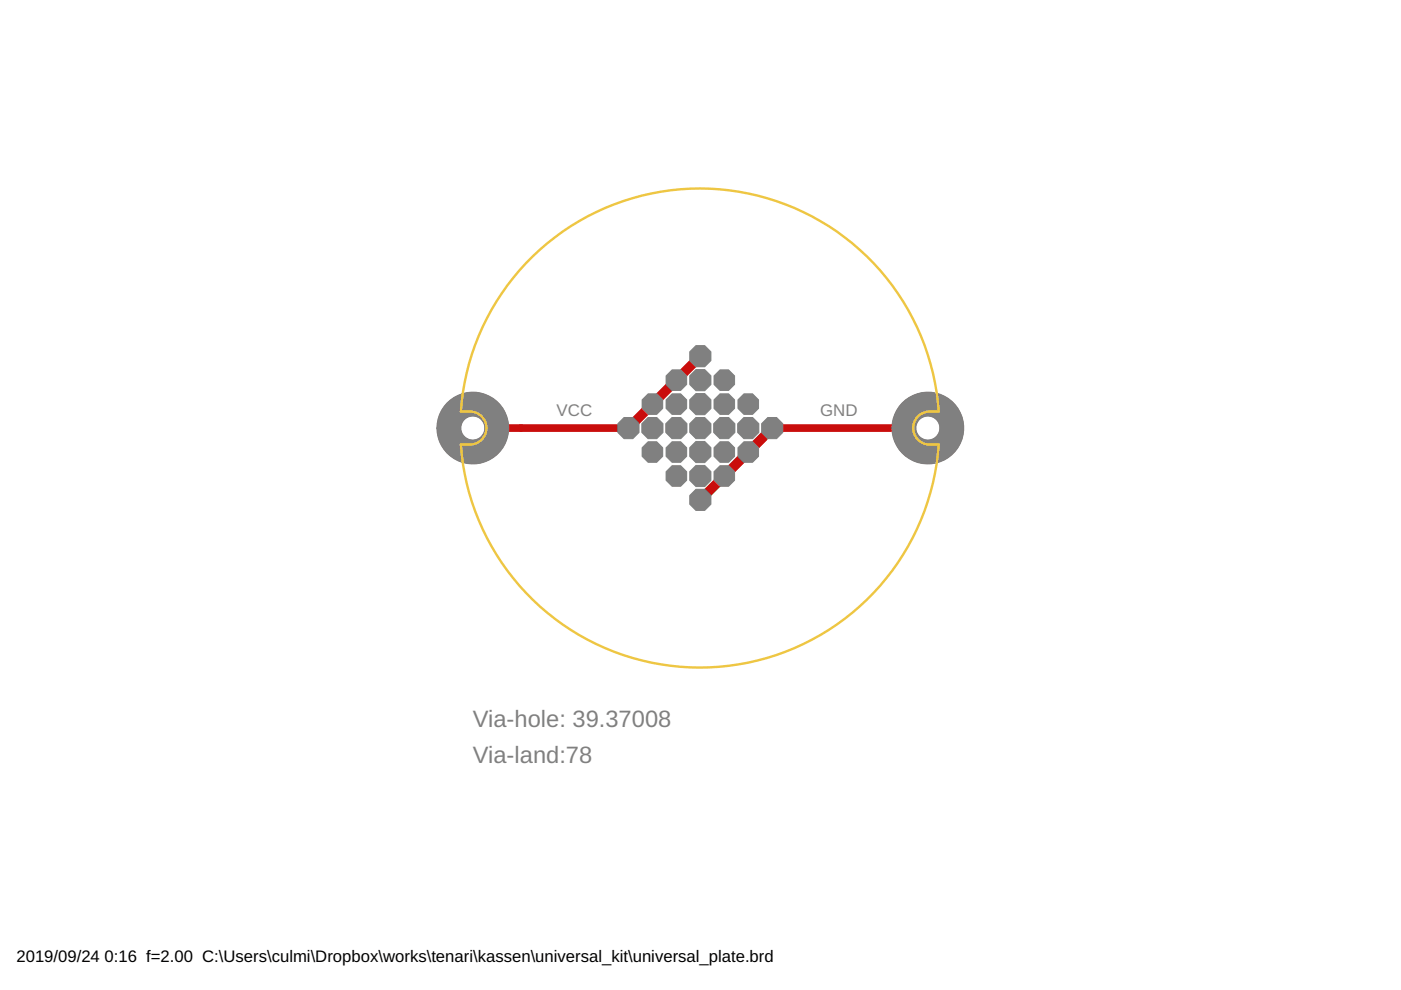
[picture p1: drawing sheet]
<svg xmlns="http://www.w3.org/2000/svg" width="297mm" height="210mm" viewBox="0 0 297 210" stroke-linecap="round" stroke-linejoin="round" font-family="sans-serif">
<circle cx="163.7" cy="90.8" r="2.2" fill="#0dab76" stroke="#0dab76" stroke-width=".21"/>
<circle cx="163.7" cy="90.8" r=".99" fill="#fff" stroke="#000" stroke-width=".21"/>
<circle cx="158.6" cy="95.8" r="2.15" fill="#0dab76" stroke="#0dab76" stroke-width=".21"/>
<circle cx="158.6" cy="95.8" r=".99" fill="#fff" stroke="#000" stroke-width=".21"/>
<circle cx="153.6" cy="100.9" r="2.15" fill="#0dab76" stroke="#0dab76" stroke-width=".21"/>
<circle cx="153.6" cy="100.9" r=".99" fill="#fff" stroke="#000" stroke-width=".21"/>
<circle cx="148.5" cy="106" r="2.2" fill="#0dab76" stroke="#0dab76" stroke-width=".21"/>
<circle cx="148.5" cy="106" r=".99" fill="#fff" stroke="#000" stroke-width=".21"/>
<circle cx="158.6" cy="90.8" r="2.2" fill="#0dab76" stroke="#0dab76" stroke-width=".21"/>
<circle cx="158.6" cy="90.8" r=".99" fill="#fff" stroke="#000" stroke-width=".21"/>
<circle cx="153.6" cy="90.8" r="2.2" fill="#0dab76" stroke="#0dab76" stroke-width=".21"/>
<circle cx="153.6" cy="90.8" r=".99" fill="#fff" stroke="#000" stroke-width=".21"/>
<circle cx="148.5" cy="90.8" r="2.2" fill="#0dab76" stroke="#0dab76" stroke-width=".21"/>
<circle cx="148.5" cy="90.8" r=".99" fill="#fff" stroke="#000" stroke-width=".21"/>
<circle cx="143.4" cy="90.8" r="2.2" fill="#0dab76" stroke="#0dab76" stroke-width=".21"/>
<circle cx="143.4" cy="90.8" r=".99" fill="#fff" stroke="#000" stroke-width=".21"/>
<circle cx="138.3" cy="90.8" r="2.2" fill="#0dab76" stroke="#0dab76" stroke-width=".21"/>
<circle cx="138.3" cy="90.8" r=".99" fill="#fff" stroke="#000" stroke-width=".21"/>
<circle cx="133.2" cy="90.8" r="2.2" fill="#0dab76" stroke="#0dab76" stroke-width=".21"/>
<circle cx="133.2" cy="90.8" r=".99" fill="#fff" stroke="#000" stroke-width=".21"/>
<circle cx="138.3" cy="85.7" r="2.15" fill="#0dab76" stroke="#0dab76" stroke-width=".21"/>
<circle cx="138.3" cy="85.7" r=".99" fill="#fff" stroke="#000" stroke-width=".21"/>
<circle cx="143.4" cy="80.6" r="2.15" fill="#0dab76" stroke="#0dab76" stroke-width=".21"/>
<circle cx="143.4" cy="80.6" r=".99" fill="#fff" stroke="#000" stroke-width=".21"/>
<circle cx="148.5" cy="75.5" r="2.2" fill="#0dab76" stroke="#0dab76" stroke-width=".21"/>
<circle cx="148.5" cy="75.5" r=".99" fill="#fff" stroke="#000" stroke-width=".21"/>
<circle cx="148.5" cy="95.8" r="2.2" fill="#0dab76" stroke="#0dab76" stroke-width=".21"/>
<circle cx="148.5" cy="95.8" r=".99" fill="#fff" stroke="#000" stroke-width=".21"/>
<circle cx="148.5" cy="85.7" r="2.2" fill="#0dab76" stroke="#0dab76" stroke-width=".21"/>
<circle cx="148.5" cy="85.7" r=".99" fill="#fff" stroke="#000" stroke-width=".21"/>
<circle cx="148.5" cy="80.6" r="2.2" fill="#0dab76" stroke="#0dab76" stroke-width=".21"/>
<circle cx="148.5" cy="80.6" r=".99" fill="#fff" stroke="#000" stroke-width=".21"/>
<circle cx="148.5" cy="100.9" r="2.2" fill="#0dab76" stroke="#0dab76" stroke-width=".21"/>
<circle cx="148.5" cy="100.9" r=".99" fill="#fff" stroke="#000" stroke-width=".21"/>
<circle cx="143.4" cy="85.7" r="2.15" fill="#0dab76" stroke="#0dab76" stroke-width=".21"/>
<circle cx="143.4" cy="85.7" r=".99" fill="#fff" stroke="#000" stroke-width=".21"/>
<circle cx="153.6" cy="80.6" r="2.15" fill="#0dab76" stroke="#0dab76" stroke-width=".21"/>
<circle cx="153.6" cy="80.6" r=".99" fill="#fff" stroke="#000" stroke-width=".21"/>
<circle cx="153.6" cy="85.7" r="2.15" fill="#0dab76" stroke="#0dab76" stroke-width=".21"/>
<circle cx="153.6" cy="85.7" r=".99" fill="#fff" stroke="#000" stroke-width=".21"/>
<circle cx="158.6" cy="85.7" r="2.15" fill="#0dab76" stroke="#0dab76" stroke-width=".21"/>
<circle cx="158.6" cy="85.7" r=".99" fill="#fff" stroke="#000" stroke-width=".21"/>
<circle cx="153.6" cy="95.8" r="2.15" fill="#0dab76" stroke="#0dab76" stroke-width=".21"/>
<circle cx="153.6" cy="95.8" r=".99" fill="#fff" stroke="#000" stroke-width=".21"/>
<circle cx="143.4" cy="100.9" r="2.15" fill="#0dab76" stroke="#0dab76" stroke-width=".21"/>
<circle cx="143.4" cy="100.9" r=".99" fill="#fff" stroke="#000" stroke-width=".21"/>
<circle cx="143.4" cy="95.8" r="2.15" fill="#0dab76" stroke="#0dab76" stroke-width=".21"/>
<circle cx="143.4" cy="95.8" r=".99" fill="#fff" stroke="#000" stroke-width=".21"/>
<circle cx="138.3" cy="95.8" r="2.15" fill="#0dab76" stroke="#0dab76" stroke-width=".21"/>
<circle cx="138.3" cy="95.8" r=".99" fill="#fff" stroke="#000" stroke-width=".21"/>
<path d="M148.5 75.5l-15.3 15.3M163.7 90.8l-15.2 15.2" fill="none" stroke="#c90d0c" stroke-width="2"/>
<g fill="none" stroke="#c90d0c" stroke-width="5.1">
<circle cx="100.2" cy="90.8" r="5.1"/>
<circle cx="196.7" cy="90.8" r="5.1"/>
</g>
<path d="M105.3 90.8h27.9M105.7 93.4v.1M106.2 92.3l-.5 1.1M106.2 88.1l-1.5-1.5 1.5 1.5v4.8l-.5 .5M163.7 90.8h27.9" fill="none" stroke="#c90d0c" stroke-width="1.6"/>
<circle cx="163.7" cy="90.8" r="2.2" fill="#0dab76" stroke="#0dab76" stroke-width=".21"/>
<circle cx="163.7" cy="90.8" r=".99" fill="#fff" stroke="#000" stroke-width=".21"/>
<circle cx="158.6" cy="95.8" r="2.15" fill="#0dab76" stroke="#0dab76" stroke-width=".21"/>
<circle cx="158.6" cy="95.8" r=".99" fill="#fff" stroke="#000" stroke-width=".21"/>
<circle cx="153.6" cy="100.9" r="2.15" fill="#0dab76" stroke="#0dab76" stroke-width=".21"/>
<circle cx="153.6" cy="100.9" r=".99" fill="#fff" stroke="#000" stroke-width=".21"/>
<circle cx="148.5" cy="106" r="2.2" fill="#0dab76" stroke="#0dab76" stroke-width=".21"/>
<circle cx="148.5" cy="106" r=".99" fill="#fff" stroke="#000" stroke-width=".21"/>
<circle cx="158.6" cy="90.8" r="2.2" fill="#0dab76" stroke="#0dab76" stroke-width=".21"/>
<circle cx="158.6" cy="90.8" r=".99" fill="#fff" stroke="#000" stroke-width=".21"/>
<circle cx="153.6" cy="90.8" r="2.2" fill="#0dab76" stroke="#0dab76" stroke-width=".21"/>
<circle cx="153.6" cy="90.8" r=".99" fill="#fff" stroke="#000" stroke-width=".21"/>
<circle cx="148.5" cy="90.8" r="2.2" fill="#0dab76" stroke="#0dab76" stroke-width=".21"/>
<circle cx="148.5" cy="90.8" r=".99" fill="#fff" stroke="#000" stroke-width=".21"/>
<circle cx="143.4" cy="90.8" r="2.2" fill="#0dab76" stroke="#0dab76" stroke-width=".21"/>
<circle cx="143.4" cy="90.8" r=".99" fill="#fff" stroke="#000" stroke-width=".21"/>
<circle cx="138.3" cy="90.8" r="2.2" fill="#0dab76" stroke="#0dab76" stroke-width=".21"/>
<circle cx="138.3" cy="90.8" r=".99" fill="#fff" stroke="#000" stroke-width=".21"/>
<circle cx="133.2" cy="90.8" r="2.2" fill="#0dab76" stroke="#0dab76" stroke-width=".21"/>
<circle cx="133.2" cy="90.8" r=".99" fill="#fff" stroke="#000" stroke-width=".21"/>
<circle cx="138.3" cy="85.7" r="2.15" fill="#0dab76" stroke="#0dab76" stroke-width=".21"/>
<circle cx="138.3" cy="85.7" r=".99" fill="#fff" stroke="#000" stroke-width=".21"/>
<circle cx="143.4" cy="80.6" r="2.15" fill="#0dab76" stroke="#0dab76" stroke-width=".21"/>
<circle cx="143.4" cy="80.6" r=".99" fill="#fff" stroke="#000" stroke-width=".21"/>
<circle cx="148.5" cy="75.5" r="2.2" fill="#0dab76" stroke="#0dab76" stroke-width=".21"/>
<circle cx="148.5" cy="75.5" r=".99" fill="#fff" stroke="#000" stroke-width=".21"/>
<circle cx="148.5" cy="95.8" r="2.2" fill="#0dab76" stroke="#0dab76" stroke-width=".21"/>
<circle cx="148.5" cy="95.8" r=".99" fill="#fff" stroke="#000" stroke-width=".21"/>
<circle cx="148.5" cy="85.7" r="2.2" fill="#0dab76" stroke="#0dab76" stroke-width=".21"/>
<circle cx="148.5" cy="85.7" r=".99" fill="#fff" stroke="#000" stroke-width=".21"/>
<circle cx="148.5" cy="80.6" r="2.2" fill="#0dab76" stroke="#0dab76" stroke-width=".21"/>
<circle cx="148.5" cy="80.6" r=".99" fill="#fff" stroke="#000" stroke-width=".21"/>
<circle cx="148.5" cy="100.9" r="2.2" fill="#0dab76" stroke="#0dab76" stroke-width=".21"/>
<circle cx="148.5" cy="100.9" r=".99" fill="#fff" stroke="#000" stroke-width=".21"/>
<circle cx="143.4" cy="85.7" r="2.15" fill="#0dab76" stroke="#0dab76" stroke-width=".21"/>
<circle cx="143.4" cy="85.7" r=".99" fill="#fff" stroke="#000" stroke-width=".21"/>
<circle cx="153.6" cy="80.6" r="2.15" fill="#0dab76" stroke="#0dab76" stroke-width=".21"/>
<circle cx="153.6" cy="80.6" r=".99" fill="#fff" stroke="#000" stroke-width=".21"/>
<circle cx="153.6" cy="85.7" r="2.15" fill="#0dab76" stroke="#0dab76" stroke-width=".21"/>
<circle cx="153.6" cy="85.7" r=".99" fill="#fff" stroke="#000" stroke-width=".21"/>
<circle cx="158.6" cy="85.7" r="2.15" fill="#0dab76" stroke="#0dab76" stroke-width=".21"/>
<circle cx="158.6" cy="85.7" r=".99" fill="#fff" stroke="#000" stroke-width=".21"/>
<circle cx="153.6" cy="95.8" r="2.15" fill="#0dab76" stroke="#0dab76" stroke-width=".21"/>
<circle cx="153.6" cy="95.8" r=".99" fill="#fff" stroke="#000" stroke-width=".21"/>
<circle cx="143.4" cy="100.9" r="2.15" fill="#0dab76" stroke="#0dab76" stroke-width=".21"/>
<circle cx="143.4" cy="100.9" r=".99" fill="#fff" stroke="#000" stroke-width=".21"/>
<circle cx="143.4" cy="95.8" r="2.15" fill="#0dab76" stroke="#0dab76" stroke-width=".21"/>
<circle cx="143.4" cy="95.8" r=".99" fill="#fff" stroke="#000" stroke-width=".21"/>
<circle cx="138.3" cy="95.8" r="2.15" fill="#0dab76" stroke="#0dab76" stroke-width=".21"/>
<circle cx="138.3" cy="95.8" r=".99" fill="#fff" stroke="#000" stroke-width=".21"/>
<g fill="#808080" stroke="#808080" stroke-width=".21">
<path d="M94.8 85.4a7.6 7.6 0 0 1 12 1.5 7.6 7.6 0 0 1-4.5 11.2 7.6 7.6 0 0 1-9.7-7.3h5.1a2.54 2.54 0 0 1 3.7-2.3 2.54 2.54 0 0 1 .3 4.3 2.54 2.54 0 0 1-4-1.7v-.3h-5.1a7.6 7.6 0 0 1 2.2-5.4z" fill-rule="evenodd"/>
<path d="M191.3 85.4a7.6 7.6 0 0 1 12 1.5 7.6 7.6 0 0 1-4.6 11.2 7.6 7.6 0 0 1-9.6-7.3h5.1a2.54 2.54 0 0 1 3.7-2.3 2.54 2.54 0 0 1 .3 4.3 2.54 2.54 0 0 1-4-1.7v-.3h-5.1a7.8 7.8 0 0 1 2.2-5.4z" fill-rule="evenodd"/>
</g>
<g fill="#808080" stroke="#808080" stroke-width=".21">
<circle cx="163.7" cy="90.8" r="2.43"/>
<circle cx="158.6" cy="95.8" r="2.36"/>
<circle cx="153.6" cy="100.9" r="2.36"/>
<circle cx="148.5" cy="106" r="2.43"/>
<circle cx="158.6" cy="90.8" r="2.43"/>
<circle cx="153.6" cy="90.8" r="2.43"/>
<circle cx="148.5" cy="90.8" r="2.43"/>
<circle cx="143.4" cy="90.8" r="2.43"/>
<circle cx="138.3" cy="90.8" r="2.43"/>
<circle cx="133.2" cy="90.8" r="2.43"/>
<circle cx="138.3" cy="85.7" r="2.36"/>
<circle cx="143.4" cy="80.6" r="2.36"/>
<circle cx="148.5" cy="75.5" r="2.43"/>
<circle cx="148.5" cy="95.8" r="2.43"/>
<circle cx="148.5" cy="85.7" r="2.43"/>
<circle cx="148.5" cy="80.6" r="2.43"/>
<circle cx="148.5" cy="100.9" r="2.43"/>
<circle cx="143.4" cy="85.7" r="2.36"/>
<circle cx="153.6" cy="80.6" r="2.36"/>
<circle cx="153.6" cy="85.7" r="2.36"/>
<circle cx="158.6" cy="85.7" r="2.36"/>
<circle cx="153.6" cy="95.8" r="2.36"/>
<circle cx="143.4" cy="100.9" r="2.36"/>
<circle cx="143.4" cy="95.8" r="2.36"/>
<circle cx="138.3" cy="95.8" r="2.36"/>
</g>
<path d="M113 54.3a50.8 50.8 0 0 1 53.5-11 50.8 50.8 0 0 1 32.5 43.9 5.6 5.6 0 0 0-3.9 .7 3.5 3.5 0 0 0-1.3 3.9 3.5 3.5 0 0 0 3.3 2.5h1.9a50.8 50.8 0 0 1-50.6 47.2 50.8 50.8 0 0 1-50.7-47.2 5.6 5.6 0 0 0 3.9-.7 3.5 3.5 0 0 0 1.4-3.9 3.5 3.5 0 0 0-3.4-2.5h-1.9a50.8 50.8 0 0 1 15.3-32.9z" fill="none" stroke="#eec643" stroke-width=".51"/>
<g font-size="5" fill="#808080">
<text x="100.2" y="154.2">Via-hole: 39.37008</text>
<text x="100.2" y="161.9">Via-land:78</text>
</g>
<g font-size="3.6" fill="#808080">
<text x="118" y="88.2">VCC</text>
<text x="173.9" y="88.2">GND</text>
</g>
<g font-size="3.5">
<text x="3.5" y="203.9">2019/09/24</text>
<text x="22.2" y="203.9">0:16 f=2.00 C:\Users\culmi\Dropbox\works\tenari\kassen\universal_kit\universal_plate.brd</text>
</g>
</svg>
